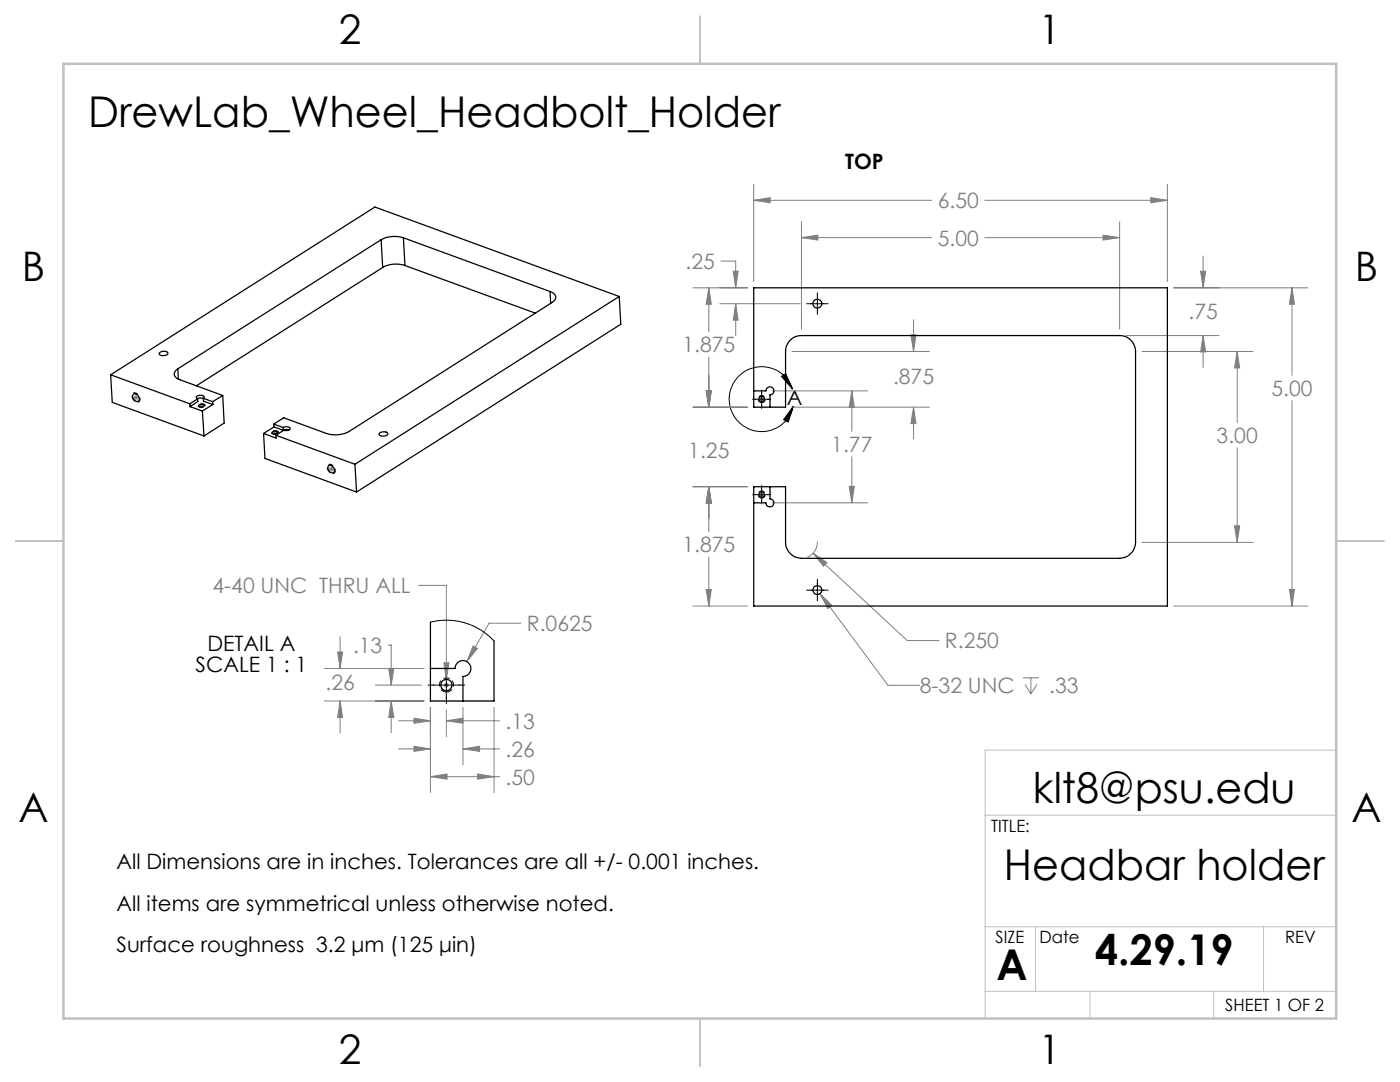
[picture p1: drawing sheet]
<svg xmlns="http://www.w3.org/2000/svg" width="279mm" height="216mm" viewBox="0 0 279 216" stroke-linecap="round" stroke-linejoin="round" font-family="sans-serif">
<g fill="none" stroke="#808080" stroke-width=".2">
<path d="M150.4 40l3.3-.6v1.1zM150.4 36.8v19.4M150.4 40h35.6M196.5 40h36.5M229.7 39.4l3.3 .6-3.3 .5zM233 36.8v19.4M138.3 57.4h10.9M141.5 57.4l.5 3.3h-1.1zM141.5 57.4v8.8M143.9 52.1h2.9v5.3M146.3 54.1h1l-.5 3.3zM159.9 47.4l3.3-.5v1z"/>
<path d="M159.9 44.2v21.5M159.9 47.4h26.1M196.5 47.4h26.9M220.1 46.9l3.3 .5-3.3 .5zM223.4 44.2v21.5M234.2 57.4h26.8M239.6 54.1h1l-.5 3.3zM240.1 51.1v6.3M257.8 57.4l.5 3.3h-1zM257.8 57.4v17.5M26.6 79.3h1M26.8 79l.7 .7"/>
<path d="M27.1 78.8v1M27.5 79l-.7 .7M140.9 77.9h1.1l-.5 3.3zM141.5 71.3v9.9M143.7 60.6h16M146.8 60.6l.5 3.3h-1zM146.8 60.6v6.4M151.5 79.7h1M151.7 79.3l.7 .7M152 79.1v1.1M152.4 79.3l-.7 .7M154.1 78h19.1"/>
<path d="M158 70.1h27.5M170 78l.5 3.3h-1zM170 78v8.1M181.8 66.8h1l-.5 3.3zM182.3 63.8v6.3M224.7 67h18.6M227.9 70.1h22.2M240.1 67l.5 3.2h-1zM240.1 67v6.3M246.9 70.1l.5 3.3h-1zM246.9 70.1v14.2M257.8 79.9v41"/>
<path d="M39.7 80.9h1M39.9 80.6l.7 .7M40.2 80.4v1.1M40.6 80.6l-.7 .7M54.3 86.3h1.1M54.5 85.9l.7 .7M54.8 85.8v1M55.2 85.9l-.7 .7M65.6 93.6h1M65.7 93.2l.8 .7M66.1 93.1v1M66.5 93.2l-.8 .7"/>
<path d="M138.3 81.2h10.9M138.3 97.1h10.9M141.5 97.1l.5 3.3h-1.1zM141.5 97.1v9.1M151.5 98.7h1M151.7 98.4l.7 .7M152 98.2v1M152.4 98.4l-.7 .7M158 81.2h27.5M169.5 97h1l-.5 3.3zM170 91.1v9.2M182.3 81.2l.5 3.3h-1z"/>
<path d="M182.3 81.2v6.4M246.9 89.3v18.9M83.5 116.8h5.6v18.8M140.9 117.6h1.1l-.5 3.3zM141.5 111.2v9.7M154.1 100.3h19.1M162.3 110.4l2.7 1.9-.6 .7zM162.3 110.4l18.7 17.4h6.4M163.1 108.1a3.3 3.3 0 0 1-2 3.1M163.7 118.5l2.3 2.3-.8 .6zM163.7 118.5l13.5 18.2h6.4M227.9 108.2h22.2"/>
<path d="M246.4 104.9h1l-.5 3.3zM257.3 117.6h1l-.5 3.3zM64.7 133.4h19.9M64.7 139.9h19.9M67.4 130.1h1l-.5 3.3zM67.9 139.9l.5 3.3h-1zM67.9 127v6.4M67.9 139.9v6.3M74.9 136.7h9.2M77.5 128.7h.6v8M77.6 133.4h1l-.5 3.3zM78.1 139.9l.5 3.3h-1z"/>
<path d="M78.1 139.9v6.3M88.6 136.7h1M88.6 132.3h1l-.5 3.3zM88.7 136.3l.7 .8M89.1 136.2v1M89.4 136.3l-.7 .8M94.4 128.9l.9 .5-2.1 2.6zM104 124.4h-6.4l-4.4 7.6M138.3 120.9h10.9M204.1 135.3h3.3M204.5 136.6l1.2 1.9M205.7 135.3v3.2"/>
<path d="M206.9 136.6l-1.2 1.9M234.2 120.9h26.8M79.6 149.4h6.3M79.6 143.8h6.3M82.6 148.9l3.3 .5-3.3 .5zM82.6 143.3l3.3 .5-3.3 .5zM85.9 155l3.3-.6v1.1zM85.9 141.1v17.1M85.9 155h13.8M89.1 143.8l3.3-.5v1zM89.1 141.6v5.4M89.1 143.8h10.6"/>
<path d="M92.4 149.4l3.3-.5v1zM92.4 141.1v11.5M92.4 149.4h7.3M95.3 154.4l3.3 .6-3.3 .5zM98.6 141.1v17.1"/>
</g>
<g fill="none" stroke="#000" stroke-width=".2">
<path d="M163.1 58.4v4.4M150.2 79.7h3.6M152 77.8v3.7M156 75.1l.8-.5 1.4 3zM158.2 77.6a6.5 6.5 0 0 0-10.2-3 6.5 6.5 0 0 0 .6 10.6 6.5 6.5 0 0 0 9.7-4.2M161 60.6h4.3M150.2 98.7h3.6M152 96.9v3.6M158.3 81l-1 3.2-.9-.5zM161 117.8h4.3M163.1 115.6v4.3M85.4 136.7h7.3"/>
<path d="M89.1 133v7.4"/>
</g>
<path d="M27.1 78.4a1.15 1.15 0 0 1 .6 1.8 1.11 1.11 0 0 1-1.2-.6 1.11 1.11 0 0 1 .2-1.2h.4M66.1 92.7a1.15 1.15 0 0 1 .5 1.8 1.11 1.11 0 0 1-1.1-.6 1.11 1.11 0 0 1 .1-1.2h.5" fill="none" stroke="#000" stroke-width=".2" stroke-dasharray="1.3 .6" stroke-dashoffset=".8" stroke-linecap="butt"/>
<path d="M40.8 81.1a.76 .76 0 0 1-1.3-.2 .86 .86 0 0 1 1.4 .1l-.1 .1M55.4 86.5a.76 .76 0 0 1-1.2-.3 .86 .86 0 0 1 1.3 .1l-.1 .2" fill="none" stroke="#000" stroke-width=".2" stroke-dasharray="1.3 .6" stroke-dashoffset="-.1" stroke-linecap="butt"/>
<path d="M152 80.3a.71 .71 0 0 1-.6-1 .71 .71 0 0 1 1.2-.1 .71 .71 0 0 1-.5 1.1h-.1M152 99.4a.71 .71 0 0 1-.6-1 .71 .71 0 0 1 1.2-.2 .71 .71 0 0 1-.5 1.2h-.1" fill="none" stroke="#000" stroke-width=".2" stroke-dasharray="1.3 .6" stroke-dashoffset=".3" stroke-linecap="butt"/>
<path d="M89.1 138.1a1.42 1.42 0 0 1-1.3-2 1.42 1.42 0 0 1 2.3-.4 1.42 1.42 0 0 1-.4 2.3l-.6 .1" fill="none" stroke="#000" stroke-width=".2" stroke-dasharray="1.3 .6" stroke-linecap="butt"/>
<path d="M266.7 149.7h-70.1v53.5M196.6 162.7h70.1M196.6 197.8h70.1M196.6 184.9h70.1M206.7 184.9v12.9M217.5 197.8v5.4M242.2 197.8v5.4M252.2 184.9v12.9" fill="none" stroke="#c0c0c0" stroke-width=".2"/>
<path d="M139.7 3.2v9.5M3.1 107.9h9.6M266.7 107.9h9.5M139.7 203.2v9.6" fill="none" stroke="#c0c0c0" stroke-width=".25"/>
<path d="M12.7 12.7h254v190.5h-254z" fill="none" stroke="#c0c0c0" stroke-width=".5"/>
<path d="M156 75.1l.8-.5 1.4 3zM158.3 81l-1 3.2-.9-.5z" fill="#000"/>
<path d="M229.7 39.4l3.3 .6-3.3 .5zM150.4 40l3.3-.6v1.1zM141.5 57.4l.5 3.3h-1.1zM140.9 77.9h1.1l-.5 3.3zM140.9 77.9h1.1l-.5 3.3zM141.5 97.1l.5 3.3h-1.1zM141.5 97.1l.5 3.3h-1.1zM140.9 117.6h1.1l-.5 3.3zM170 78l.5 3.3h-1zM169.5 97h1l-.5 3.3zM162.3 110.4l2.1 2.6 .6-.7zM163.7 118.5l1.5 2.9 .8-.6zM146.3 54.1h1l-.5 3.3zM146.8 60.6l.5 3.3h-1zM240.1 67l.5 3.2h-1zM239.6 54.1h1l-.5 3.3zM220.1 46.9l3.3 .5-3.3 .5zM159.9 47.4l3.3-.5v1zM181.8 66.8h1l-.5 3.3zM182.3 81.2l.5 3.3h-1zM246.4 104.9h1l-.5 3.3zM246.9 70.1l.5 3.3h-1zM257.3 117.6h1l-.5 3.3zM257.8 57.4l.5 3.3h-1zM67.4 130.1h1l-.5 3.3zM67.9 139.9l.5 3.3h-1zM82.6 148.9l3.3 .5-3.3 .5zM92.4 149.4l3.3-.5v1zM85.9 155l3.3-.6v1.1zM95.3 154.4l3.3 .6-3.3 .5zM94.4 128.9l-1.2 3.1 2.1-2.6zM77.6 133.4h1l-.5 3.3zM78.1 139.9l.5 3.3h-1zM82.6 143.3l3.3 .5-3.3 .5zM89.1 143.8l3.3-.5v1zM88.6 132.3l.5 3.3 .5-3.3z" fill="#808080"/>
<g fill="none" stroke="#000" stroke-width=".25">
<path d="M76.1 47.8l-40.6 25.8M76.1 47.8l.3 5.6M76.4 53.4l-37.2 23.6M80.5 47.4a5.8 5.8 0 0 0-4.4 .4M80.5 47.4l29.3 10.8M80.5 47.4l.3 5.6M80.8 53a5.4 5.4 0 0 0-4.4 .4M80.8 53l26 9.5M109.8 58.2a1.12 1.12 0 0 1 1 .7 1.12 1.12 0 0 1-.3 1.2l-40.9 26a5.9 5.9 0 0 1-4.4 .4l-8.6-3.1-2 1.2M109.8 58.2l.1 2.3M123.6 59.2l-48.8-17.9-52.7 33.5M123.6 59.2l-52.8 33.4"/>
<path d="M123.6 59.2l.3 5.5-52.7 33.5M150.4 57.4h82.6v63.5h-82.6v-23.8h6.4v11.1a3.2 3.2 0 0 0 3.1 3.2h63.5a3.3 3.3 0 0 0 3.2-3.2v-38.1a3.2 3.2 0 0 0-3.2-3.1h-63.5a3.1 3.1 0 0 0-3.1 3.1v11.1h-6.4zM22.1 74.8l15.8 5.8M22.1 74.8l.3 5.5 18.3 6.7M26.6 78.7a.85 .85 0 0 1 1 .3 .85 .85 0 0 1-.2 1.1 1 1 0 0 1-.8-1.4zM31.9 70.3a1.2 1.2 0 0 1 1.6 .2 1.14 1.14 0 0 1-1.8 .1zM35.5 73.6a1.13 1.13 0 0 0-.7 1.3 1.13 1.13 0 0 0 1.1 .9l8.5 3.1M35.5 73.6l.1 2.1M39.4 79.6l-1.5 1M39.4 79.6l.1 .5-1.6 1M40.6 79.5l.1-.3a1.04 1.04 0 0 0-1.5 .1l.2 .3M40.6 79.5l-.6-.1-.6 .2"/>
<path d="M40.6 79.5l1.8 .7M40.6 79.5v.5l1.9 .7M44.4 78.9l-2 1.3M44.4 78.9l.3 5.5-4 2.6M150.4 78h2.5a.79 .79 0 0 1 .7-.8 .79 .79 0 0 1 .8 .8 .79 .79 0 0 1-.7 .8v2.4M37.9 80.6v.5M37.9 81.1l2.5 .9M39.7 80.9a.64 .64 0 0 1 1 .1 .75 .75 0 0 1-1 0zM40.4 82l.3 5M42.4 80.2l.1 .5M42.5 80.7l-2.1 1.3M52.6 86.5l.3 5 18.3 6.7"/>
<path d="M52.6 86.5l2.5 .9v-.5M54.3 86.2a.69 .69 0 0 1 1.1 .1 .76 .76 0 0 1-1.1 0zM54.6 84.6l1.9 .7M54.6 84.6l.1 .6M54.7 85.2l-2.1 1.3M54.7 85.2l1.9 .7M55.1 86.9l15.7 5.7M56.5 85.3a.98 .98 0 0 1 1.4 .2l-.4 .4h-.9l-1.5 1M56.5 85.3l.1 .6M57.7 85.8l-.5-.1-.6 .2M65.5 93a.85 .85 0 0 1 1.1 .3 .85 .85 0 0 1-.2 1.1 1.02 1.02 0 0 1-.9-1.4zM70.8 92.6l.4 5.6"/>
<path d="M75.8 86.4a1.2 1.2 0 0 1 1.6 .1 1.09 1.09 0 0 1-1.8 .1zM153.7 97.1v2.5a.8 .8 0 0 1 .8 .8 .8 .8 0 0 1-.9 .8 .8 .8 0 0 1-.7-.9h-2.5M85.9 133.4h4.9a1.58 1.58 0 0 1 1.6-1.6 1.58 1.58 0 0 1 1.6 1.6 1.58 1.58 0 0 1-1.6 1.6v4.9M85.9 124.1v15.8h12.7v-12"/>
<circle cx="152" cy="79.6" r=".57"/>
<circle cx="163.1" cy="60.6" r=".89"/>
<circle cx="152" cy="98.7" r=".57"/>
<circle cx="163.1" cy="117.8" r=".89"/>
<circle cx="89.1" cy="136.7" r="1.13"/>
</g>
<path d="M85.9 124.1l1.7-.3h2.2l2.9 .4 1.9 .8 1.7 .9 2.3 2" fill="none" stroke="#000" stroke-width=".2"/>
<g font-size="8.5">
<text x="17.6" y="25.4">DrewLab_Wheel_Headbolt_Holder</text>
<text x="206.2" y="160.2">klt8@psu.edu</text>
<text x="200.4" y="175.5">Headbar holder</text>
<text x="198.9" y="195.5">A</text>
<text x="218.6" y="192.5">4.29.19</text>
</g>
<g font-size="8.1">
<text x="67.6" y="8.9">2</text>
<text x="207.3" y="8.9">1</text>
<text x="4.4" y="56.2">B</text>
<text x="270.4" y="56.2">B</text>
<text x="3.7" y="164.1">A</text>
<text x="269.7" y="164.1">A</text>
<text x="67.6" y="212.4">2</text>
<text x="207.3" y="212.4">1</text>
</g>
<g font-size="4.2">
<text x="168.7" y="33.6">TOP</text>
<text x="157" y="80.9">A</text>
<text x="41.4" y="129.8">DETAIL A</text>
<text x="39" y="134">SCALE 1 : 1</text>
<text x="23.2" y="173.4">All Dimensions are in inches. Tolerances are all +/- 0.001 inches.</text>
<text x="23.2" y="181.7">All items are symmetrical unless otherwise noted.</text>
<text x="23.2" y="190.1">Surface roughness 3.2 μm (125 μin)</text>
</g>
<g font-size="4.2" fill="#808080">
<text x="187.2" y="41.5">6.50</text>
<text x="136.8" y="53.7">.25</text>
<text x="187.2" y="49">5.00</text>
<text x="237.2" y="63.6">.75</text>
<text x="136.2" y="70.3">1.875</text>
<text x="178.2" y="76.6">.875</text>
<text x="253.7" y="79">5.00</text>
<text x="242.8" y="88.4">3.00</text>
<text x="137.4" y="91.4">1.25</text>
<text x="165.9" y="90.2">1.77</text>
<text x="136.2" y="110.2">1.875</text>
<text x="42.4" y="118.4">4-40 UNC THRU ALL</text>
<text x="105.1" y="126">R.0625</text>
<text x="70.5" y="130.3">.13</text>
<text x="188.6" y="129.4">R.250</text>
<text x="65" y="137.8">.26</text>
<text x="183.6" y="138.3">8-32 UNC</text>
<text x="209.4" y="138.3">.33</text>
<text x="100.9" y="145.4">.13</text>
<text x="100.9" y="151">.26</text>
<text x="100.9" y="156.6">.50</text>
</g>
<g font-size="3.4">
<text x="197.8" y="166">TITLE:</text>
<text x="198.7" y="188.1">SIZE</text>
<text x="207.5" y="188.1">Date</text>
<text x="256.5" y="188.2">REV</text>
<text x="244.5" y="201.7">SHEET 1 OF 2</text>
</g>
</svg>
